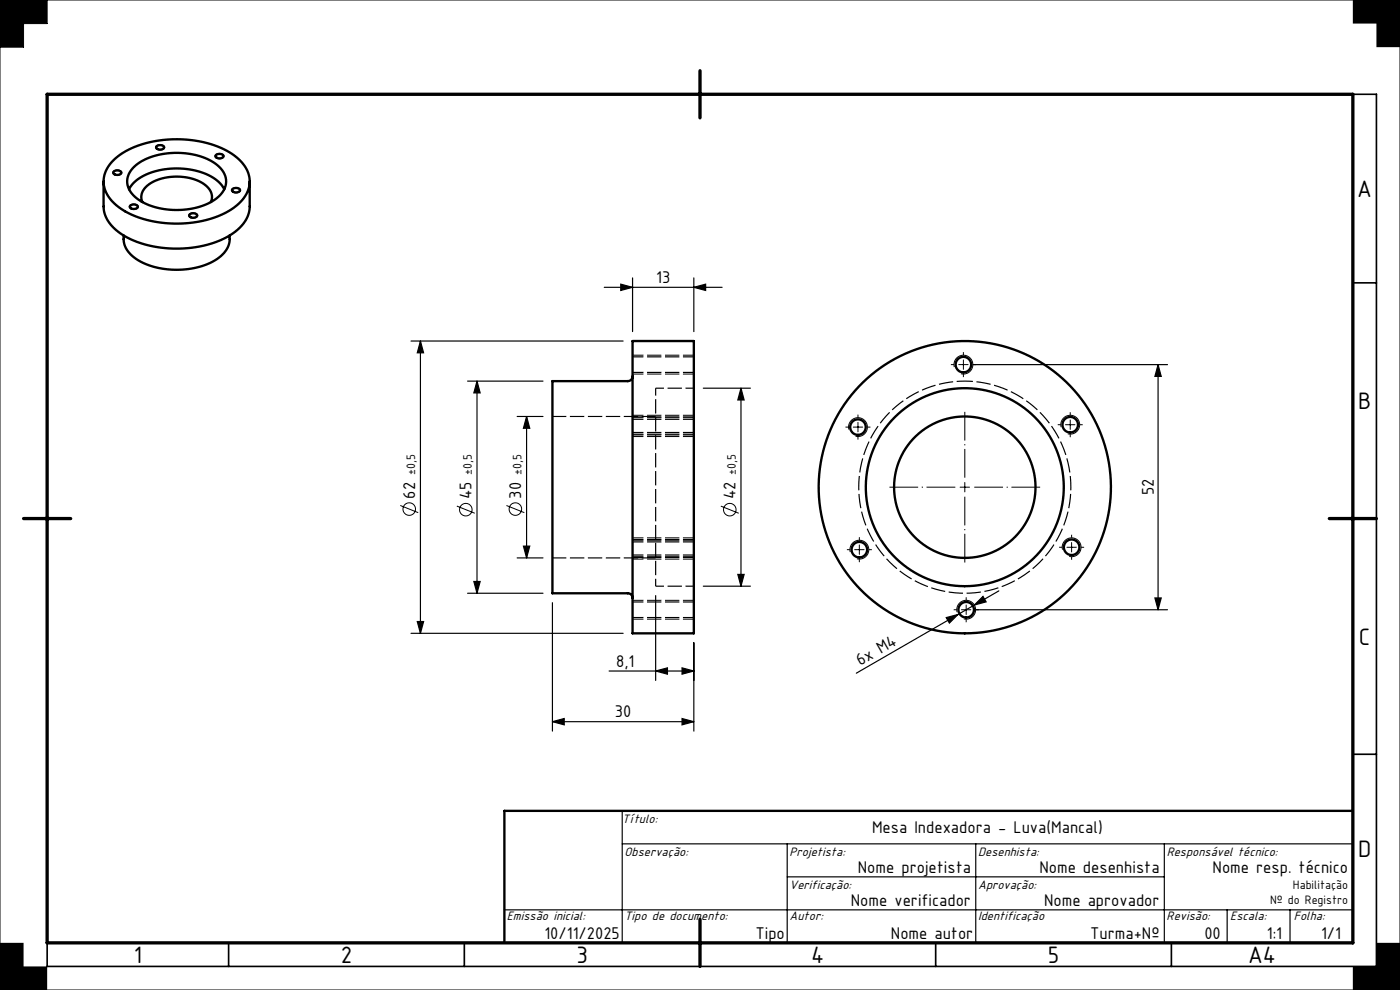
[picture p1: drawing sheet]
<svg xmlns="http://www.w3.org/2000/svg" width="297mm" height="210mm" viewBox="0 0 297 210" stroke-linecap="round" stroke-linejoin="round" font-family="sans-serif">
<g fill="none" stroke="#000" stroke-width=".21">
<path d="M0 0h297v210h-297zM10 0v5h-5v5h-5M148.1 19.6l.8 .8M148.5 19.5v1M148.9 19.6l-.8 .8M24 36.4a1.17 1.17 0 0 1 1.9 .3 1.18 1.18 0 0 1-2-.1zM33.1 31a1.17 1.17 0 0 1 1.9 .3 1.18 1.18 0 0 1-2-.1zM45.7 32.9a1.17 1.17 0 0 1 1.9 .3 1.18 1.18 0 0 1-2-.1zM148 20h1M27.5 43.6a1.17 1.17 0 0 1 1.9 .3 1.18 1.18 0 0 1-2-.1zM40.1 45.5a1.17 1.17 0 0 1 1.9 .3 1.18 1.18 0 0 1-2-.1zM49.2 40.1a1.17 1.17 0 0 1 1.9 .3 1.18 1.18 0 0 1-2-.1z"/>
<path d="M202.4 77.9a2 2 0 0 1 1.8-2.5 2 2 0 0 1 2.2 2.1 2 2 0 0 1-2.5 1.8M203.4 77.3h2M204.4 76.3v2M180.1 91.1a2 2 0 0 1 1.7-2.5 2 2 0 0 1 2.2 2.2 2 2 0 0 1-2.5 1.7M181 90.6h2M182 89.6v2M225.1 90.6a2 2 0 0 1 1.8-2.5 2 2 0 0 1 2.1 2.2 2 2 0 0 1-2.5 1.7M226 90.1h2M227 89.1v2M9.5 110h1M9.6 109.6l.8 .8M10 109.5v1"/>
<path d="M10.4 109.6l-.8 .8M84.9 107.2l3.8 1.5M96.9 107.4l3.8 1.5M107.4 107.2l3.8 1.5M152.9 107.4l3.8 1.5M180.4 117.1a2 2 0 0 1 1.7-2.5 2 2 0 0 1 2.2 2.2 2 2 0 0 1-2.5 1.7M181.3 116.6h2M182.3 115.6v2M203.7 103.3h2M204.7 102.3v2M225.4 116.6a2 2 0 0 1 1.8-2.5 2 2 0 0 1 2.1 2.2 2 2 0 0 1-2.5 1.7M226.3 116.1h2"/>
<path d="M227.3 115.1v2M203 129.9a2 2 0 0 1 1.8-2.6 2 2 0 0 1 2.2 2.2 2 2 0 0 1-2.5 1.8M204 129.3h2M205 128.3v2"/>
<circle cx="86.8" cy="108" r="1.33"/>
<circle cx="98.8" cy="108.1" r="1.33"/>
<circle cx="109.3" cy="108" r="1.33"/>
<circle cx="154.8" cy="108.1" r="1.33"/>
</g>
<g fill="none" stroke="#000" stroke-width=".25">
<path d="M134.2 58.9v11.4M147.2 58.9v11.4M87.2 72.3h45M89.2 72.3v62M89.2 72.3l.7 2.5h-1.4zM128.2 60.9h25M131.7 60.3l2.5 .6-2.5 .7zM147.2 60.9l2.5-.6v1.3zM206.4 77.3h41.3M245.7 77.3l.6 2.5h-1.3zM245.7 77.3v52M99.2 80.8h16"/>
<path d="M101.2 80.8v45M101.2 80.8l.7 2.5h-1.4zM109.7 88.3h5.5M111.7 88.3v30M111.7 88.3l.7 2.5h-1.4zM149.2 82.3h10M157.2 82.3v42M157.2 82.3l.7 2.5h-1.4zM109.7 118.3h5.5M111 115.8h1.4l-.7 2.5zM87.2 134.3h45M88.5 131.8h1.4l-.7 2.5z"/>
<path d="M99.2 125.8h16M100.5 123.3h1.4l-.7 2.5zM117.2 127.8v27.3M139.1 126.3v18M147.2 136.3v18.8M149.2 124.3h10M156.5 121.8h1.4l-.7 2.5zM200.7 131l2.5-.7-1.8 1.9zM203.2 130.3l-21.5 12.5M206.7 128.3l1.8-1.8 .7 1.2zM206.7 128.3l-3.5 2M207 129.3h40.7"/>
<path d="M211.9 125.3l-5.2 3M245 126.8h1.3l-.6 2.5zM117.2 153.1l2.5-.7v1.4zM117.2 153.1h30M129.2 142.3h18M139.1 142.3l2.5-.6v1.3zM144.7 152.4l2.5 .7-2.5 .7zM144.7 141.7l2.5 .6-2.5 .7zM132 179h155M132 172v28M167 179v21M207 179v21"/>
<path d="M247 179v21M107 193h180M167 186h80M260.3 193v7M273.7 193v7"/>
</g>
<path d="M10 20h282v185h-282zM287 20v180h-277M287 60h5M282 110h10M287 160h5M148.5 195v10M48.5 200v5M98.5 200v5M198.5 200v5M248.5 200v5" fill="none" stroke="#000" stroke-width=".35"/>
<g fill="none" stroke="#000" stroke-width=".5">
<path d="M22 38.5v5.3a7.6 7.6 0 0 0 4.3 6.2 23.9 23.9 0 0 0 22.9-.3 7.3 7.3 0 0 0 3.8-5.9v-5.3M24 34.1a19.5 19.5 0 0 1 13.7-4.6 19.5 19.5 0 0 1 13.2 4.5 5.9 5.9 0 0 1-.4 9.4 21.2 21.2 0 0 1-15.4 3.9 17.6 17.6 0 0 1-11.4-4.8 5.8 5.8 0 0 1 .3-8.4zM24.1 36.4a.97 .97 0 0 1 1.6 .3 .95 .95 0 0 1-1.6-.1zM28.3 35.5a14.2 14.2 0 0 1 11.6-2.9 9.9 9.9 0 0 1 7.7 4.2 4.2 4.2 0 0 1-1.9 5.5 15.8 15.8 0 0 1-16.6-.2 4.1 4.1 0 0 1-.8-6.6zM33.3 31a.88 .88 0 0 1 1.5 .4 .9 .9 0 0 1-.9 .4 .9 .9 0 0 1-.7-.7zM45.9 32.8a.88 .88 0 0 1 1.5 .4 .9 .9 0 0 1-.9 .4 .9 .9 0 0 1-.7-.6zM26.2 49.9a5.7 5.7 0 0 0 3.7 5.6 17.2 17.2 0 0 0 16.6-.9 5.1 5.1 0 0 0 2.2-4.7M27.4 40.1a9.8 9.8 0 0 1 7.5-4.2 14.8 14.8 0 0 1 11.4 2.6l1.3 1.6M27.6 43.7a.97 .97 0 0 1 1.6 .2 .95 .95 0 0 1-1.6-.1zM30.2 42.9a3.2 3.2 0 0 1 1.8-4 11.3 11.3 0 0 1 11.7 .5 2.92 2.92 0 0 1 1 3.5M40.2 45.5a.97 .97 0 0 1 1.6 .3 .95 .95 0 0 1-1.6-.1zM49.3 40.1a.97 .97 0 0 1 1.6 .3 .95 .95 0 0 1-1.7-.1z"/>
<path d="M134.2 79.8a1 1 0 0 1-1 1h-16v45h16a1 1 0 0 1 1 1M134.2 72.3h13v62h-13zM287 172h-180v28"/>
<circle cx="204.4" cy="77.3" r="1.65"/>
<circle cx="182" cy="90.6" r="1.65"/>
<circle cx="227" cy="90.1" r="1.65"/>
<circle cx="182.3" cy="116.6" r="1.65"/>
<circle cx="204.7" cy="103.3" r="31"/>
<circle cx="204.7" cy="103.3" r="15"/>
<circle cx="204.7" cy="103.3" r="21"/>
<circle cx="227.3" cy="116.1" r="1.65"/>
<circle cx="205" cy="129.3" r="1.65"/>
</g>
<path d="M148.5 15v10M10 20h277v180h-277zM5 110h10M282 110h10M148.5 195v10" fill="none" stroke="#000" stroke-width=".7"/>
<path d="M0 0v10h5v-5h5v-5zM0 200v10h10v-5h-5v-5zM287 205v5h10v-10h-5v5zM287 0v5h5v5h5v-10z" fill-rule="evenodd" fill="#000"/>
<path d="M147.2 82.3h-8.1M204.7 80.8a22.5 22.5 0 0 1 19.8 33.2 22.5 22.5 0 0 1-38.6 1.8 22.5 22.5 0 0 1 16.7-34.9l2.1-.1M139.1 124.3h8.1" fill="none" stroke="#000" stroke-width=".25" stroke-dasharray="3 .8" stroke-dashoffset="1.3" stroke-linecap="butt"/>
<path d="M139.1 82.3v42" fill="none" stroke="#000" stroke-width=".25" stroke-dasharray="3 .8" stroke-dashoffset="1.5" stroke-linecap="butt"/>
<path d="M134.2 79h13M147.2 75.7h-13M134.2 92.2h13M134.2 91.7h13M147.2 88.9h-13M147.2 88.4h-13M134.2 118.2h13M134.2 117.7h13M147.2 114.9h-13M147.2 114.4h-13M134.2 131h13M147.2 127.7h-13" fill="none" stroke="#000" stroke-width=".25" stroke-dasharray="3 .8" stroke-dashoffset=".7" stroke-linecap="butt"/>
<path d="M139.1 88.3h-21.9M117.2 118.3h21.9" fill="none" stroke="#000" stroke-width=".25" stroke-dasharray="3 .8" stroke-dashoffset=".1" stroke-linecap="butt"/>
<g fill="none" stroke="#000" stroke-width=".21" stroke-dasharray="6.1 .8 .3 .8" stroke-linecap="butt">
<path d="M202.4 77.3h-.7M204.4 75.3v-.6M204.4 79.3v.7M206.4 77.3h.6M180 90.6h-.6M182 88.6v-.7M182 92.6v.6M184 90.6h.7M225 90.1h-.6M227 88.1v-.7M227 92.1v.6M229 90.1h.7"/>
<path d="M180.3 116.6h-.6M182.3 114.6v-.7M182.3 118.6v.6M184.3 116.6h.7M202.7 103.3h-14M204.7 101.3v-14M204.7 105.3v14M206.7 103.3h14M225.3 116.1h-.6M227.3 114.1v-.7M227.3 118.1v.6M229.3 116.1h.7"/>
<path d="M203 129.3h-.7M205 127.3v-.6M205 131.3v.7M207 129.3h.6"/>
</g>
<path d="M134.2 79.3h13M147.2 75.3h-13M134.2 92.6h13M134.2 92.1h13M147.2 88.6h-13M147.2 88.1h-13M134.2 118.6h13M134.2 118.1h13M147.2 114.6h-13M147.2 114.1h-13M134.2 131.3h13M147.2 127.3h-13" fill="none" stroke="#000" stroke-width=".21" stroke-dasharray="3 .8" stroke-dashoffset=".7" stroke-linecap="butt"/>
<g fill="#000">
<path d="M131.7 60.3l2.5 .6-2.5 .7zM147.2 60.9l2.5-.6v1.3zM117.2 153.1l2.5-.7v1.4zM144.7 152.4l2.5 .7-2.5 .7zM139.1 142.3l2.5-.6v1.3zM144.7 141.7l2.5 .6-2.5 .7z"/>
<path d="M245.7 77.3l.6 2.5h-1.3zM245 126.8h1.3l-.6 2.5z"/>
<path d="M101.2 80.8l.7 2.5h-1.4zM100.5 123.3h1.4l-.7 2.5zM111.7 88.3l.7 2.5h-1.4zM111 115.8h1.4l-.7 2.5z"/>
<path d="M88.5 131.8h1.4l-.7 2.5zM89.2 72.3l.7 2.5h-1.4zM156.5 121.8h1.4l-.7 2.5zM157.2 82.3l.7 2.5h-1.4z"/>
<path d="M206.7 128.3l2.5-.6-.7-1.2zM200.7 131l.7 1.2 1.8-1.9z"/>
</g>
<g font-size="5.4">
<text x="287.9" y="41.8">A</text>
<text x="288.1" y="86.8">B</text>
<text x="288.3" y="136.8">C</text>
<text x="288.1" y="181.8">D</text>
<text x="28.4" y="204.3">1</text>
<text x="72.3" y="204.3">2</text>
<text x="122.3" y="204.3">3</text>
<text x="172.1" y="204.3">4</text>
<text x="222.3" y="204.3">5</text>
<text x="264.8" y="204.2">A4</text>
</g>
<g font-size="3.9">
<text x="139.2" y="60.1">13</text>
<text x="88" y="105.8" transform="rotate(-90 88 105.8)">62</text>
<text x="100" y="105.9" transform="rotate(-90 100 105.9)">45</text>
<text x="110.6" y="105.8" transform="rotate(-90 110.6 105.8)">30</text>
<text x="156" y="105.9" transform="rotate(-90 156 105.9)">42</text>
<text x="244.8" y="105.1" transform="rotate(-90 244.8 105.1)">52</text>
<text x="130.7" y="141.4">8,1</text>
<text x="182.5" y="141.3" transform="rotate(-30 182.5 141.3)">6x M4</text>
<text x="130.4" y="152.2">30</text>
<text x="185" y="176.6">Mesa Indexadora - Luva(Mancal)</text>
<text x="182" y="185.1">Nome projetista</text>
<text x="220.5" y="185.1">Nome desenhista</text>
<text x="257.2" y="185.1">Nome resp. técnico</text>
<text x="180.5" y="192.1">Nome verificador</text>
<text x="221.5" y="192.1">Nome aprovador</text>
<text x="115.5" y="199.1">10/11/2025</text>
<text x="160.3" y="199.1">Tipo</text>
<text x="189" y="199.1">Nome autor</text>
<text x="231.2" y="199.1">Turma+Nº</text>
<text x="255.5" y="199.1">00</text>
<text x="268.8" y="199.1">1:1</text>
<text x="280.3" y="199.1">1/1</text>
</g>
<g font-size="2.9">
<text x="132" y="174.7">Título:</text>
<text x="132.5" y="181.7">Observação:</text>
<text x="167.5" y="181.7">Projetista:</text>
<text x="207.5" y="181.7">Desenhista:</text>
<text x="247.5" y="181.7">Responsável técnico:</text>
<text x="167.5" y="188.7">Verificação:</text>
<text x="207.5" y="188.7">Aprovação:</text>
<text x="107.5" y="195.2">Emissão inicial:</text>
<text x="132.5" y="195.2">Tipo de documento:</text>
<text x="167.5" y="195.2">Autor:</text>
<text x="207.5" y="195.2">Identificação</text>
<text x="247.5" y="195.2">Revisão:</text>
<text x="261" y="195.2">Escala:</text>
<text x="274.5" y="195.2">Folha:</text>
</g>
<g font-size="2.8">
<text x="88.1" y="100.8" transform="rotate(-90 88.1 100.8)">±0,5</text>
<text x="100.1" y="100.7" transform="rotate(-90 100.1 100.7)">±0,5</text>
<text x="110.6" y="100.8" transform="rotate(-90 110.6 100.8)">±0,5</text>
<text x="156.1" y="100.7" transform="rotate(-90 156.1 100.7)">±0,5</text>
<text x="269.4" y="191.7">Nº do Registro</text>
<text x="274.3" y="188.7">Habilitação</text>
</g>
</svg>
